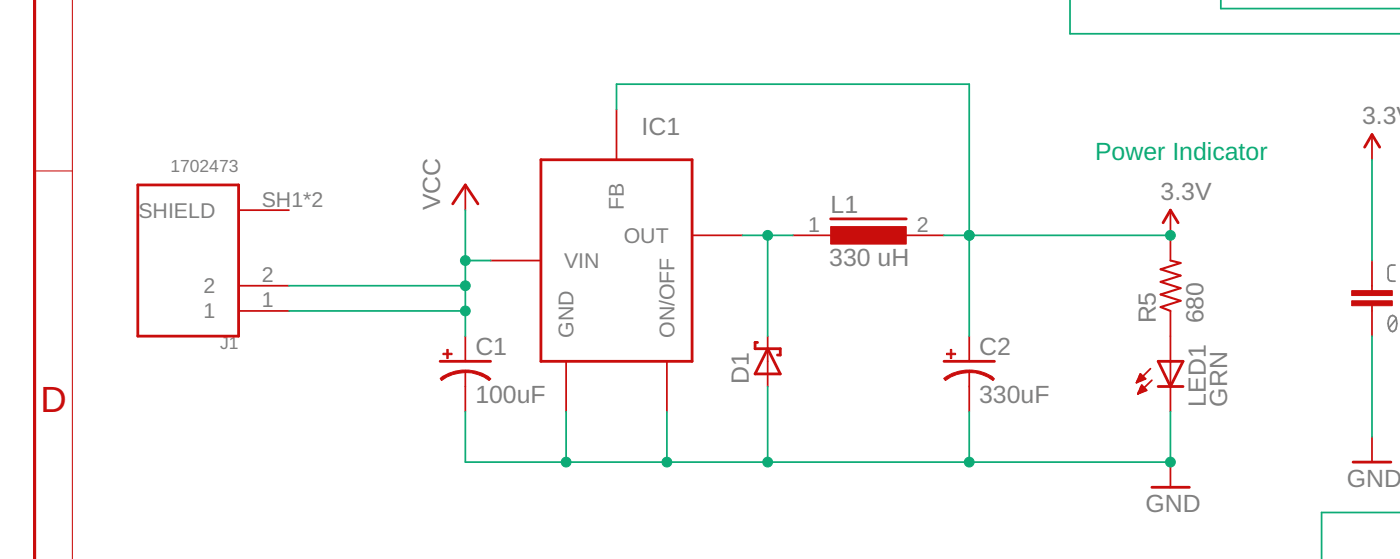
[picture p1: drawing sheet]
<svg xmlns="http://www.w3.org/2000/svg" width="85mm" height="34mm" viewBox="0 0 85 34" stroke-linecap="round" stroke-linejoin="round" font-family="sans-serif">
<path d="M84.1 19.1h.1a.59 .59 0 0 1 0 1 .61 .61 0 0 1-.1-1zM84.4 16l-.3 .1-.1 .1v.7l.1 .1h.3M84.5 19.3l-.5 .5" fill="none" stroke="#808080" stroke-width=".11"/>
<path d="M2.1 0v33.9" fill="none" stroke="#c90d0c" stroke-width=".19"/>
<path d="M4.4 0v33.9M2.1 10.3h2.3" fill="none" stroke="#c90d0c" stroke-width=".06"/>
<g fill="none" stroke="#c90d0c" stroke-width=".17">
<path d="M8.3 11.2h6.1v9.1h-6.1zM27.4 12.3l.7-1.1 .8 1.1M32.7 9.7h9.2v12.2h-9.2zM50.2 13.2h4.6M70.4 13.5l.4-.8 .5 .8M82.5 8.9l.5-.8 .5 .8M26.6 21.9h3.1M45.8 20.7h-.1v.4h1.5v.4h-.2M46.4 21.1l.8 1.5h-1.5zM57.1 21.9h3.1M69.7 29.5h2.2M70.1 21.9h1.5l-.8 1.5z"/>
<path d="M70.1 23.4h1.5M81.8 28h2.3"/>
</g>
<g fill="none" stroke="#c90d0c" stroke-width=".11">
<path d="M14.4 18.8h3.1M14.4 17.3h3.1M14.4 12.7h3.1M28.1 11.2v1.5M29.7 15.8h3M37.3 6.6v3.1M41.9 14.2h3M48 14.2h3M54.1 14.2h3M70.8 12.7v3.1M70.8 18.8v6.1M83 8.1v1.6"/>
<path d="M83 15.8v1.8M83 18.5v1.8M28.1 20.3v1.6M28.1 22.5v2.4M34.2 21.9v3M40.3 21.9v3M46.4 20.3v3.1M58.6 20.3v1.6M58.6 22.5v2.4M68.8 23.1h.1M68.8 23h.2M68.8 23h.3"/>
<path d="M68.8 23.8h.1M68.9 22.9h.4M68.9 23.8h.1M68.9 22.9h.3M68.9 23.7h.2M68.9 22.8h.3M68.9 22.7h.2M68.9 23.7h.4M68.9 23.6h.4M69 23.5h.3M69 22.6l.3 .3-.6 .2zM69 22.6h.1"/>
<path d="M69 23.5h.2M69 23.4h.2M69 23.4h.1M69.1 23.3l.3 .3-.6 .2zM69.6 22.3l-.9 .8M69.7 23l-.9 .8M70.8 28v1.5M83 26.4v1.6"/>
</g>
<g fill="#c90d0c" stroke="#c90d0c" stroke-width=".06">
<path d="M28.1 22.4a2.31 2.31 0 0 1 1.6 .5l-.1 .1a2.39 2.39 0 0 0-1.5-.5z" fill-rule="evenodd"/>
<path d="M26.6 22.9a2.33 2.33 0 0 1 1.5-.5v.1a2.39 2.39 0 0 0-1.4 .5z" fill-rule="evenodd"/>
<path d="M58.6 22.4a2.23 2.23 0 0 1 1.6 .5l-.1 .1a2.39 2.39 0 0 0-1.5-.5z" fill-rule="evenodd"/>
<path d="M57.1 22.9a2.34 2.34 0 0 1 1.5-.5v.1a2.39 2.39 0 0 0-1.4 .5z" fill-rule="evenodd"/>
</g>
<g fill="#c90d0c" stroke="#c90d0c" stroke-width=".06">
<path d="M26.8 21.4h.5v.1h-.5z"/>
<path d="M27 21.1h.1v.6h-.1z"/>
<path d="M50.2 13.7h4.6v1.1h-4.6z"/>
<path d="M57.3 21.4h.5v.1h-.5z"/>
<path d="M57.5 21.1h.1v.6h-.1z"/>
<path d="M81.8 18.2h2.4v.3h-2.4z"/>
<path d="M81.8 17.6h2.4v.3h-2.4z"/>
</g>
<path d="M70.8 15.8l.6 .1-1.2 .4 1.2 .4-1.2 .4 1.2 .3-1.2 .4 1.2 .4-1.2 .4 .6 .2" fill="none" stroke="#c90d0c" stroke-width=".13"/>
<g fill="none" stroke="#0dab76" stroke-width=".11">
<path d="M64.7 -.1v2.1h20M73.8 -.1v.6h10.9M17.5 17.3h10.6M17.5 18.8h10.6M28.1 12.7v7.6M28.1 15.8h1.6M37.3 6.6v-1.5h21.3v15.2M44.9 14.2h3.1M46.4 14.2v6.1M57.1 14.2h13.7M83 9.7v6.1M28.1 24.9v3.1h42.7v-3.1"/>
<path d="M34.2 24.9v3.1M40.3 24.9v3.1M46.4 23.4v4.6M58.6 24.9v3.1M83 20.3v6.1M84.7 31h-4.8v2.9"/>
</g>
<g fill="#0dab76" stroke="#0dab76" stroke-width=".06">
<circle cx="34.2" cy="28" r=".3"/>
<circle cx="40.3" cy="28" r=".3"/>
<circle cx="46.4" cy="28" r=".3"/>
<circle cx="58.6" cy="28" r=".3"/>
<circle cx="70.8" cy="28" r=".3"/>
<circle cx="58.6" cy="14.2" r=".3"/>
<circle cx="70.8" cy="14.2" r=".3"/>
<circle cx="46.4" cy="14.2" r=".3"/>
<circle cx="28.1" cy="15.8" r=".3"/>
<circle cx="28.1" cy="17.3" r=".3"/>
<circle cx="28.1" cy="18.8" r=".3"/>
</g>
<text font-size="2.2" fill="#c90d0c" x="2.4" y="24.9">D</text>
<g font-size="1.5" fill="#808080">
<text x="38.8" y="8.1">IC1</text>
<text x="82.4" y="7.5">3.3V</text>
<text x="26.6" y="12.7" transform="rotate(-90 26.6 12.7)">VCC</text>
<text x="50.2" y="16.1">330 uH</text>
<text x="50.2" y="12.9">L1</text>
<text x="70.2" y="12.1">3.3V</text>
<text x="28.8" y="21.5">C1</text>
<text x="45.3" y="23.2" transform="rotate(-90 45.3 23.2)">D1</text>
<text x="59.2" y="21.5">C2</text>
<text x="69.9" y="19.6" transform="rotate(-90 69.9 19.6)">R5</text>
<text x="72.8" y="19.6" transform="rotate(-90 72.8 19.6)">680</text>
<text x="28.8" y="24.4">100uF</text>
<text x="59.2" y="24.4">330uF</text>
<text x="72.9" y="24.6" transform="rotate(-90 72.9 24.6)">LED1</text>
<text x="74.2" y="24.6" transform="rotate(-90 74.2 24.6)">GRN</text>
<text x="81.5" y="29.5">GND</text>
<text x="69.3" y="31">GND</text>
</g>
<text font-size="1.5" fill="#0dab76" x="66.2" y="9.7">Power Indicator</text>
<g font-size="1.3" fill="#808080">
<text x="8.4" y="13.2">SHIELD</text>
<text x="12.3" y="17.7">2</text>
<text x="15.8" y="17.1">2</text>
<text x="15.8" y="12.5">SH1*2</text>
<text x="34.1" y="16.2">VIN</text>
<text x="37.7" y="14.7">OUT</text>
<text x="37.7" y="12.7" transform="rotate(-90 37.7 12.7)">FB</text>
<text x="48.9" y="14">1</text>
<text x="55.5" y="14">2</text>
<text x="12.3" y="19.3">1</text>
<text x="15.8" y="18.6">1</text>
<text x="34.7" y="20.4" transform="rotate(-90 34.7 20.4)">GND</text>
<text x="40.8" y="20.4" transform="rotate(-90 40.8 20.4)">ON/OFF</text>
</g>
<g font-size="1.1" fill="#808080">
<text x="10.3" y="10.4">1702473</text>
<text x="13.3" y="21.1">J1</text>
</g>
</svg>
